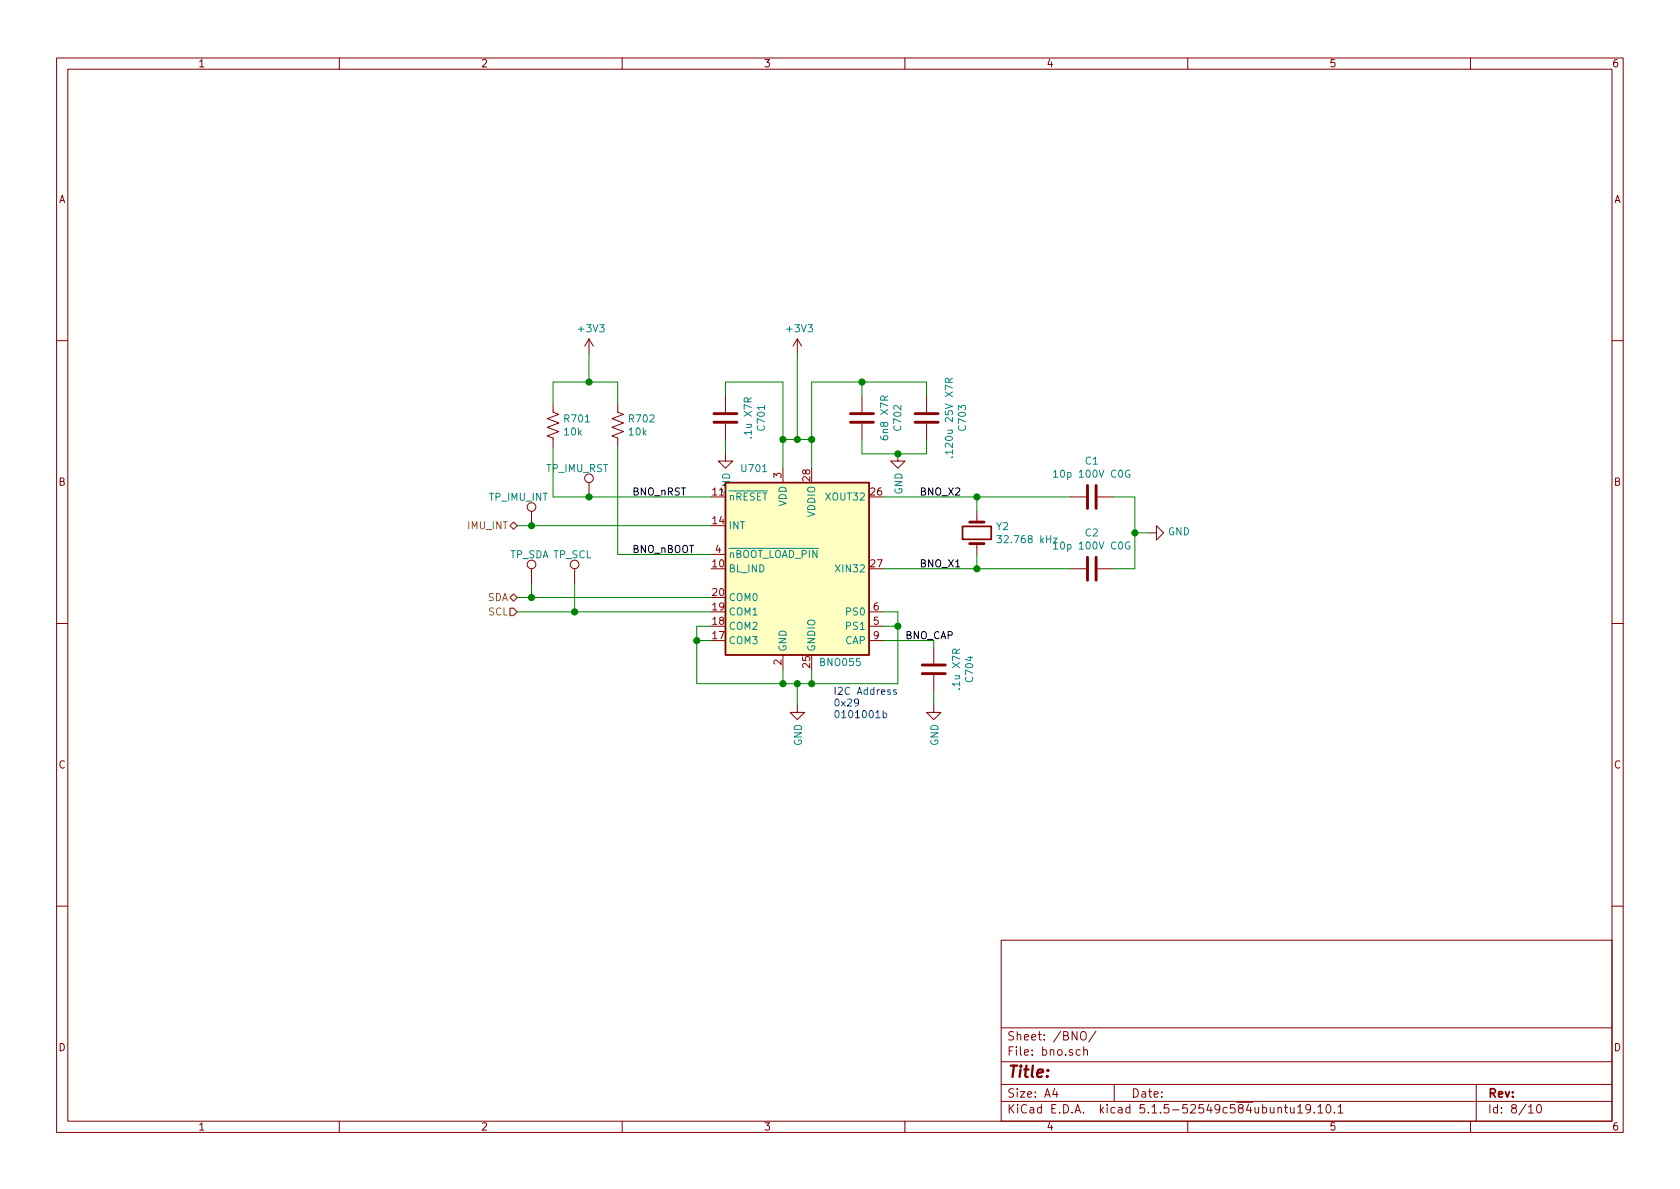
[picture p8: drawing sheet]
EESchema Schematic File Version 4
EELAYER 30 0
EELAYER END
$Descr A4 11693 8268
encoding utf-8
Sheet 8 10
Title ""
Date ""
Rev ""
Comp ""
Comment1 ""
Comment2 ""
Comment3 ""
Comment4 ""
$EndDescr
$Comp
L Sensor_Motion:BNO055 U701
U 1 1
P 5550 3950
F 0 "U701" H 5250 4650 50  0000 C CNN
F 1 "BNO055" H 5850 3300 50  0000 C CNN
F 2 "Package_LGA:LGA-28_5.2x3.8mm_P0.5mm" H 5800 3300 50  0001 L CNN
F 3 "https://ae-bst.resource.bosch.com/media/_tech/media/datasheets/BST_BNO055_DS000_14.pdf" H 5550 4150 50  0001 C CNN
	1    5550 3950
	1    0    0    -1  
$EndComp
$Comp
L Device:Crystal Y?
U 1 1
P 6800 3700
AR Path="/5EA69527/5E8A20A8" Ref="Y?"  Part="1" 
AR Path="/5E89AB9A/5E8A20A8" Ref="Y2"  Part="1" 
F 0 "Y2" V 6754 3831 50  0000 L CNN
F 1 "32.768 kHz" V 6845 3831 50  0000 L CNN
F 2 "Crystal:Crystal_AT310_D3.0mm_L10.0mm_Horizontal" H 6800 3700 50  0001 C CNN
F 3 "~" H 6800 3700 50  0001 C CNN
	1    6800 3700
	0    1    1    0   
$EndComp
Wire Wire Line
	6150 3450 6800 3450
Wire Wire Line
	6800 3450 6800 3550
Wire Wire Line
	6150 3950 6800 3950
Wire Wire Line
	6800 3950 6800 3850
$Comp
L Device:C C?
U 1 1
P 7600 3450
AR Path="/5EA69527/5E8A20B6" Ref="C?"  Part="1" 
AR Path="/5E89AB9A/5E8A20B6" Ref="C1"  Part="1" 
F 0 "C1" V 7348 3450 50  0000 C CNN
F 1 "10p 100V C0G" V 7439 3450 50  0000 C CNN
F 2 "Capacitor_SMD:C_0603_1608Metric" H 7638 3300 50  0001 C CNN
F 3 "~" H 7600 3450 50  0001 C CNN
	1    7600 3450
	0    1    1    0   
$EndComp
$Comp
L Device:C C?
U 1 1
P 7600 3950
AR Path="/5EA69527/5E8A20BC" Ref="C?"  Part="1" 
AR Path="/5E89AB9A/5E8A20BC" Ref="C2"  Part="1" 
F 0 "C2" V 7348 3950 50  0000 C CNN
F 1 "10p 100V C0G" V 7439 3950 50  0000 C CNN
F 2 "Capacitor_SMD:C_0603_1608Metric" H 7638 3800 50  0001 C CNN
F 3 "~" H 7600 3950 50  0001 C CNN
	1    7600 3950
	0    1    1    0   
$EndComp
Wire Wire Line
	7450 3950 6800 3950
Connection ~ 6800 3950
Wire Wire Line
	6800 3450 7450 3450
Connection ~ 6800 3450
Wire Wire Line
	7750 3450 7900 3450
Wire Wire Line
	7900 3450 7900 3700
Wire Wire Line
	7900 3950 7750 3950
$Comp
L power:GND #PWR?
U 1 1
P 8000 3700
AR Path="/5EA69527/5E8A20C9" Ref="#PWR?"  Part="1" 
AR Path="/5E89AB9A/5E8A20C9" Ref="#PWR?"  Part="1" 
F 0 "#PWR?" H 8000 3450 50  0001 C CNN
F 1 "GND" V 8005 3572 50  0000 R CNN
F 2 "" H 8000 3700 50  0001 C CNN
F 3 "" H 8000 3700 50  0001 C CNN
	1    8000 3700
	0    -1   -1   0   
$EndComp
Wire Wire Line
	8000 3700 7900 3700
Connection ~ 7900 3700
Wire Wire Line
	7900 3700 7900 3950
Text Notes 5800 5000 0    50   ~ 0
I2C Address\n0x29\n0101001b
$Comp
L power:GND #PWR?
U 1 1
P 5550 4900
AR Path="/5EA69527/5E8A5ABA" Ref="#PWR?"  Part="1" 
AR Path="/5E89AB9A/5E8A5ABA" Ref="#PWR?"  Part="1" 
F 0 "#PWR?" H 5550 4650 50  0001 C CNN
F 1 "GND" V 5555 4772 50  0000 R CNN
F 2 "" H 5550 4900 50  0001 C CNN
F 3 "" H 5550 4900 50  0001 C CNN
	1    5550 4900
	1    0    0    -1  
$EndComp
Wire Wire Line
	5450 4650 5450 4750
Wire Wire Line
	5450 4750 5550 4750
Wire Wire Line
	5650 4750 5650 4650
Wire Wire Line
	5550 4750 5550 4900
Connection ~ 5550 4750
Wire Wire Line
	5550 4750 5650 4750
Wire Wire Line
	6150 4250 6250 4250
Wire Wire Line
	6250 4250 6250 4350
Wire Wire Line
	6250 4350 6150 4350
Wire Wire Line
	4950 4350 4850 4350
Wire Wire Line
	4850 4350 4850 4450
Wire Wire Line
	4850 4450 4950 4450
Wire Wire Line
	4850 4450 4850 4750
Wire Wire Line
	4850 4750 5450 4750
Connection ~ 4850 4450
Connection ~ 5450 4750
Wire Wire Line
	6250 4350 6250 4750
Wire Wire Line
	6250 4750 5650 4750
Connection ~ 6250 4350
Connection ~ 5650 4750
$Comp
L Device:C C?
U 1 1
P 6500 4650
AR Path="/5EA69527/5E8A7D1A" Ref="C?"  Part="1" 
AR Path="/5E89AB9A/5E8A7D1A" Ref="C704"  Part="1" 
F 0 "C704" V 6248 4650 50  0000 C CNN
F 1 ".1u X7R" V 6339 4650 50  0000 C CNN
F 2 "Capacitor_SMD:C_0603_1608Metric" H 6538 4500 50  0001 C CNN
F 3 "~" H 6500 4650 50  0001 C CNN
	1    6500 4650
	-1   0    0    1   
$EndComp
Wire Wire Line
	6500 4500 6500 4450
Wire Wire Line
	6500 4450 6150 4450
$Comp
L power:GND #PWR?
U 1 1
P 6500 4900
AR Path="/5EA69527/5E8A8E8E" Ref="#PWR?"  Part="1" 
AR Path="/5E89AB9A/5E8A8E8E" Ref="#PWR?"  Part="1" 
F 0 "#PWR?" H 6500 4650 50  0001 C CNN
F 1 "GND" V 6505 4772 50  0000 R CNN
F 2 "" H 6500 4900 50  0001 C CNN
F 3 "" H 6500 4900 50  0001 C CNN
	1    6500 4900
	1    0    0    -1  
$EndComp
Wire Wire Line
	6500 4800 6500 4900
$Comp
L Device:C C?
U 1 1
P 6000 2900
AR Path="/5EA69527/5E8A9F0C" Ref="C?"  Part="1" 
AR Path="/5E89AB9A/5E8A9F0C" Ref="C702"  Part="1" 
F 0 "C702" V 5748 2900 50  0000 C CNN
F 1 "6n8 X7R" V 5839 2900 50  0000 C CNN
F 2 "Capacitor_SMD:C_0603_1608Metric" H 6038 2750 50  0001 C CNN
F 3 "~" H 6000 2900 50  0001 C CNN
	1    6000 2900
	-1   0    0    1   
$EndComp
$Comp
L Device:C C?
U 1 1
P 5050 2900
AR Path="/5EA69527/5E8AAAB2" Ref="C?"  Part="1" 
AR Path="/5E89AB9A/5E8AAAB2" Ref="C701"  Part="1" 
F 0 "C701" V 4798 2900 50  0000 C CNN
F 1 ".1u X7R" V 4889 2900 50  0000 C CNN
F 2 "Capacitor_SMD:C_0603_1608Metric" H 5088 2750 50  0001 C CNN
F 3 "~" H 5050 2900 50  0001 C CNN
	1    5050 2900
	-1   0    0    1   
$EndComp
$Comp
L Device:C C?
U 1 1
P 6450 2900
AR Path="/5EA69527/5E8AAEDB" Ref="C?"  Part="1" 
AR Path="/5E89AB9A/5E8AAEDB" Ref="C703"  Part="1" 
F 0 "C703" V 6198 2900 50  0000 C CNN
F 1 ".120u 25V X7R" V 6289 2900 50  0000 C CNN
F 2 "Capacitor_SMD:C_0805_2012Metric" H 6488 2750 50  0001 C CNN
F 3 "~" H 6450 2900 50  0001 C CNN
	1    6450 2900
	-1   0    0    1   
$EndComp
Wire Wire Line
	5450 3250 5450 3050
Wire Wire Line
	5450 2650 5050 2650
Wire Wire Line
	5650 3250 5650 3050
Wire Wire Line
	5650 2650 6000 2650
Wire Wire Line
	6000 2650 6000 2750
Wire Wire Line
	6000 2650 6450 2650
Wire Wire Line
	6450 2650 6450 2750
Connection ~ 6000 2650
Wire Wire Line
	5050 2750 5050 2650
Wire Wire Line
	5450 3050 5550 3050
Connection ~ 5450 3050
Wire Wire Line
	5450 3050 5450 2650
Connection ~ 5650 3050
Wire Wire Line
	5650 3050 5650 2650
Wire Wire Line
	6450 3050 6450 3150
Wire Wire Line
	6450 3150 6250 3150
Wire Wire Line
	6000 3150 6000 3050
$Comp
L power:GND #PWR?
U 1 1
P 6250 3150
AR Path="/5EA69527/5E8B19C2" Ref="#PWR?"  Part="1" 
AR Path="/5E89AB9A/5E8B19C2" Ref="#PWR?"  Part="1" 
F 0 "#PWR?" H 6250 2900 50  0001 C CNN
F 1 "GND" V 6255 3022 50  0000 R CNN
F 2 "" H 6250 3150 50  0001 C CNN
F 3 "" H 6250 3150 50  0001 C CNN
	1    6250 3150
	1    0    0    -1  
$EndComp
Connection ~ 6250 3150
Wire Wire Line
	6250 3150 6000 3150
$Comp
L power:GND #PWR?
U 1 1
P 5050 3150
AR Path="/5EA69527/5E8B1DA2" Ref="#PWR?"  Part="1" 
AR Path="/5E89AB9A/5E8B1DA2" Ref="#PWR?"  Part="1" 
F 0 "#PWR?" H 5050 2900 50  0001 C CNN
F 1 "GND" V 5055 3022 50  0000 R CNN
F 2 "" H 5050 3150 50  0001 C CNN
F 3 "" H 5050 3150 50  0001 C CNN
	1    5050 3150
	1    0    0    -1  
$EndComp
Wire Wire Line
	5050 3150 5050 3050
$Comp
L power:+3V3 #PWR?
U 1 1
P 5550 2450
F 0 "#PWR?" H 5550 2300 50  0001 C CNN
F 1 "+3V3" H 5565 2623 50  0000 C CNN
F 2 "" H 5550 2450 50  0001 C CNN
F 3 "" H 5550 2450 50  0001 C CNN
	1    5550 2450
	1    0    0    -1  
$EndComp
Wire Wire Line
	5550 2450 5550 3050
Connection ~ 5550 3050
Wire Wire Line
	5550 3050 5650 3050
Text Label 6300 4450 0    50   ~ 0
BNO_CAP
Text Label 6400 3950 0    50   ~ 0
BNO_X1
Text Label 6400 3450 0    50   ~ 0
BNO_X2
$Comp
L Device:R_US R701
U 1 1
P 3850 2950
F 0 "R701" H 3918 2996 50  0000 L CNN
F 1 "10k" H 3918 2905 50  0000 L CNN
F 2 "Resistor_SMD:R_0603_1608Metric" V 3890 2940 50  0001 C CNN
F 3 "~" H 3850 2950 50  0001 C CNN
	1    3850 2950
	1    0    0    -1  
$EndComp
$Comp
L Device:R_US R702
U 1 1
P 4300 2950
F 0 "R702" H 4368 2996 50  0000 L CNN
F 1 "10k" H 4368 2905 50  0000 L CNN
F 2 "Resistor_SMD:R_0603_1608Metric" V 4340 2940 50  0001 C CNN
F 3 "~" H 4300 2950 50  0001 C CNN
	1    4300 2950
	1    0    0    -1  
$EndComp
Wire Wire Line
	3850 3100 3850 3450
Wire Wire Line
	3850 3450 4100 3450
Wire Wire Line
	3850 2800 3850 2650
Wire Wire Line
	3850 2650 4100 2650
Wire Wire Line
	4300 2650 4300 2800
$Comp
L power:+3V3 #PWR?
U 1 1
P 4100 2450
F 0 "#PWR?" H 4100 2300 50  0001 C CNN
F 1 "+3V3" H 4115 2623 50  0000 C CNN
F 2 "" H 4100 2450 50  0001 C CNN
F 3 "" H 4100 2450 50  0001 C CNN
	1    4100 2450
	1    0    0    -1  
$EndComp
Wire Wire Line
	4100 2450 4100 2650
Connection ~ 4100 2650
Wire Wire Line
	4100 2650 4300 2650
Text Label 4400 3450 0    50   ~ 0
BNO_nRST
Wire Wire Line
	4950 3850 4300 3850
Wire Wire Line
	4300 3100 4300 3850
Text Label 4400 3850 0    50   ~ 0
BNO_nBOOT
Text HLabel 3600 3650 0    50   3State ~ 0
IMU_INT
Text HLabel 3600 4150 0    50   BiDi ~ 0
SDA
Text HLabel 3600 4250 0    50   Input ~ 0
SCL
Wire Wire Line
	3600 4250 4000 4250
Wire Wire Line
	4950 4150 3700 4150
Wire Wire Line
	3600 3650 3700 3650
$Comp
L Connector:TestPoint TP_IMU_INT
U 1 1
P 3700 3650
F 0 "TP_IMU_INT" H 3400 3850 50  0000 L CNN
F 1 "TestPoint" H 3758 3677 50  0001 L CNN
F 2 "" H 3900 3650 50  0001 C CNN
F 3 "~" H 3900 3650 50  0001 C CNN
	1    3700 3650
	1    0    0    -1  
$EndComp
Connection ~ 3700 3650
Wire Wire Line
	3700 3650 4950 3650
$Comp
L Connector:TestPoint TP_SDA
U 1 1
P 3700 4050
F 0 "TP_SDA" H 3550 4250 50  0000 L CNN
F 1 "TestPoint" H 3758 4077 50  0001 L CNN
F 2 "" H 3900 4050 50  0001 C CNN
F 3 "~" H 3900 4050 50  0001 C CNN
	1    3700 4050
	1    0    0    -1  
$EndComp
$Comp
L Connector:TestPoint TP_SCL
U 1 1
P 4000 4050
F 0 "TP_SCL" H 3850 4250 50  0000 L CNN
F 1 "TestPoint" H 4058 4077 50  0001 L CNN
F 2 "" H 4200 4050 50  0001 C CNN
F 3 "~" H 4200 4050 50  0001 C CNN
	1    4000 4050
	1    0    0    -1  
$EndComp
Wire Wire Line
	3700 4050 3700 4150
Connection ~ 3700 4150
Wire Wire Line
	3700 4150 3600 4150
Wire Wire Line
	4000 4050 4000 4250
Connection ~ 4000 4250
Wire Wire Line
	4000 4250 4950 4250
$Comp
L Connector:TestPoint TP_IMU_RST
U 1 1
P 4100 3450
F 0 "TP_IMU_RST" H 3800 3650 50  0000 L CNN
F 1 "TestPoint" H 4158 3477 50  0001 L CNN
F 2 "" H 4300 3450 50  0001 C CNN
F 3 "~" H 4300 3450 50  0001 C CNN
	1    4100 3450
	1    0    0    -1  
$EndComp
Connection ~ 4100 3450
Wire Wire Line
	4100 3450 4950 3450
$EndSCHEMATC
